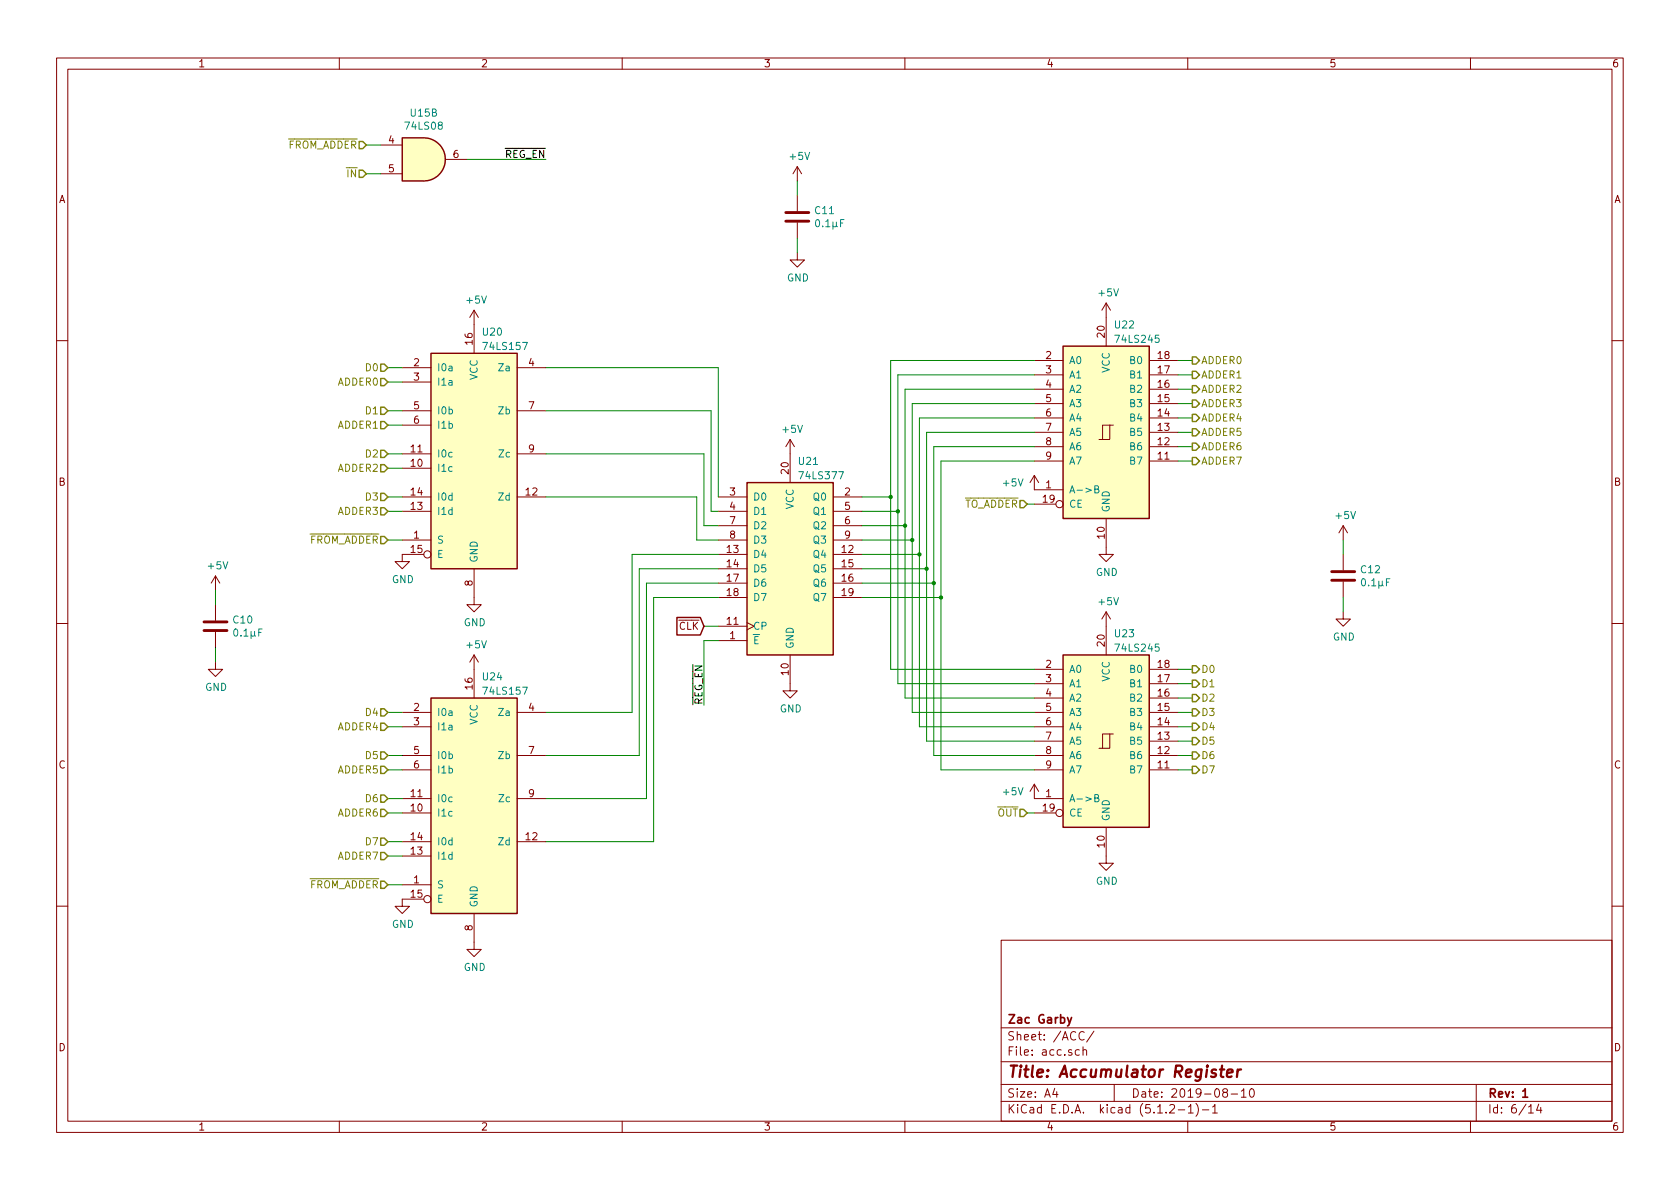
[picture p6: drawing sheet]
EESchema Schematic File Version 4
LIBS:computer-cache
EELAYER 29 0
EELAYER END
$Descr A4 11693 8268
encoding utf-8
Sheet 6 14
Title "Accumulator Register"
Date "2019-08-10"
Rev "1"
Comp "Zac Garby"
Comment1 ""
Comment2 ""
Comment3 ""
Comment4 ""
$EndDescr
$Comp
L 74xx:74LS377 U21
U 1 1
P 5500 3950
F 0 "U21" H 5550 4700 50  0000 L CNN
F 1 "74LS377" H 5550 4600 50  0000 L CNN
F 2 "Package_DIP:DIP-20_W7.62mm" H 5500 3950 50  0001 C CNN
F 3 "http://www.ti.com/lit/gpn/sn74LS377" H 5500 3950 50  0001 C CNN
	1    5500 3950
	1    0    0    -1  
$EndComp
$Comp
L 74xx:74LS157 U20
U 1 1
P 3300 3150
F 0 "U20" H 3350 4000 50  0000 L CNN
F 1 "74LS157" H 3350 3900 50  0000 L CNN
F 2 "Package_DIP:DIP-16_W7.62mm" H 3300 3150 50  0001 C CNN
F 3 "http://www.ti.com/lit/gpn/sn74LS157" H 3300 3150 50  0001 C CNN
	1    3300 3150
	1    0    0    -1  
$EndComp
$Comp
L 74xx:74LS245 U22
U 1 1
P 7700 3000
F 0 "U22" H 7750 3750 50  0000 L CNN
F 1 "74LS245" H 7750 3650 50  0000 L CNN
F 2 "Package_DIP:DIP-20_W7.62mm" H 7700 3000 50  0001 C CNN
F 3 "http://www.ti.com/lit/gpn/sn74LS245" H 7700 3000 50  0001 C CNN
	1    7700 3000
	1    0    0    -1  
$EndComp
Wire Wire Line
	8200 2500 8300 2500
Wire Wire Line
	8200 2600 8300 2600
Wire Wire Line
	8200 2700 8300 2700
Wire Wire Line
	8200 2800 8300 2800
Wire Wire Line
	8200 2900 8300 2900
Wire Wire Line
	8200 3000 8300 3000
Wire Wire Line
	8200 3100 8300 3100
Wire Wire Line
	8200 3200 8300 3200
Text HLabel 8300 2500 2    50   Output ~ 0
ADDER0
Text HLabel 8300 2600 2    50   Output ~ 0
ADDER1
Text HLabel 8300 2700 2    50   Output ~ 0
ADDER2
Text HLabel 8300 2800 2    50   Output ~ 0
ADDER3
Text HLabel 8300 2900 2    50   Output ~ 0
ADDER4
Text HLabel 8300 3000 2    50   Output ~ 0
ADDER5
Text HLabel 8300 3100 2    50   Output ~ 0
ADDER6
Text HLabel 8300 3200 2    50   Output ~ 0
ADDER7
$Comp
L power:+5V #PWR050
U 1 1
P 7700 2200
F 0 "#PWR050" H 7700 2050 50  0001 C CNN
F 1 "+5V" H 7715 2373 50  0000 C CNN
F 2 "" H 7700 2200 50  0001 C CNN
F 3 "" H 7700 2200 50  0001 C CNN
	1    7700 2200
	1    0    0    -1  
$EndComp
$Comp
L power:+5V #PWR046
U 1 1
P 5500 3150
F 0 "#PWR046" H 5500 3000 50  0001 C CNN
F 1 "+5V" H 5515 3323 50  0000 C CNN
F 2 "" H 5500 3150 50  0001 C CNN
F 3 "" H 5500 3150 50  0001 C CNN
	1    5500 3150
	1    0    0    -1  
$EndComp
$Comp
L power:GND #PWR047
U 1 1
P 5500 4750
F 0 "#PWR047" H 5500 4500 50  0001 C CNN
F 1 "GND" H 5505 4577 50  0000 C CNN
F 2 "" H 5500 4750 50  0001 C CNN
F 3 "" H 5500 4750 50  0001 C CNN
	1    5500 4750
	1    0    0    -1  
$EndComp
$Comp
L power:GND #PWR051
U 1 1
P 7700 3800
F 0 "#PWR051" H 7700 3550 50  0001 C CNN
F 1 "GND" H 7705 3627 50  0000 C CNN
F 2 "" H 7700 3800 50  0001 C CNN
F 3 "" H 7700 3800 50  0001 C CNN
	1    7700 3800
	1    0    0    -1  
$EndComp
$Comp
L power:+5V #PWR048
U 1 1
P 7200 3400
F 0 "#PWR048" H 7200 3250 50  0001 C CNN
F 1 "+5V" H 7050 3450 50  0000 C CNN
F 2 "" H 7200 3400 50  0001 C CNN
F 3 "" H 7200 3400 50  0001 C CNN
	1    7200 3400
	1    0    0    -1  
$EndComp
Wire Wire Line
	4900 4350 5000 4350
$Comp
L 74xx:74LS245 U23
U 1 1
P 7700 5150
F 0 "U23" H 7750 5900 50  0000 L CNN
F 1 "74LS245" H 7750 5800 50  0000 L CNN
F 2 "Package_DIP:DIP-20_W7.62mm" H 7700 5150 50  0001 C CNN
F 3 "http://www.ti.com/lit/gpn/sn74LS245" H 7700 5150 50  0001 C CNN
	1    7700 5150
	1    0    0    -1  
$EndComp
Wire Wire Line
	8200 4650 8300 4650
Wire Wire Line
	8200 4750 8300 4750
Wire Wire Line
	8200 4850 8300 4850
Wire Wire Line
	8200 4950 8300 4950
Wire Wire Line
	8200 5050 8300 5050
Wire Wire Line
	8200 5150 8300 5150
Wire Wire Line
	8200 5250 8300 5250
Wire Wire Line
	8200 5350 8300 5350
Text HLabel 8300 4650 2    50   Output ~ 0
D0
Text HLabel 8300 4750 2    50   Output ~ 0
D1
Text HLabel 8300 4850 2    50   Output ~ 0
D2
Text HLabel 8300 4950 2    50   Output ~ 0
D3
Text HLabel 8300 5050 2    50   Output ~ 0
D4
Text HLabel 8300 5150 2    50   Output ~ 0
D5
Text HLabel 8300 5250 2    50   Output ~ 0
D6
Text HLabel 8300 5350 2    50   Output ~ 0
D7
$Comp
L power:+5V #PWR052
U 1 1
P 7700 4350
F 0 "#PWR052" H 7700 4200 50  0001 C CNN
F 1 "+5V" H 7715 4523 50  0000 C CNN
F 2 "" H 7700 4350 50  0001 C CNN
F 3 "" H 7700 4350 50  0001 C CNN
	1    7700 4350
	1    0    0    -1  
$EndComp
$Comp
L power:GND #PWR053
U 1 1
P 7700 5950
F 0 "#PWR053" H 7700 5700 50  0001 C CNN
F 1 "GND" H 7705 5777 50  0000 C CNN
F 2 "" H 7700 5950 50  0001 C CNN
F 3 "" H 7700 5950 50  0001 C CNN
	1    7700 5950
	1    0    0    -1  
$EndComp
$Comp
L power:+5V #PWR049
U 1 1
P 7200 5550
F 0 "#PWR049" H 7200 5400 50  0001 C CNN
F 1 "+5V" H 7050 5600 50  0000 C CNN
F 2 "" H 7200 5550 50  0001 C CNN
F 3 "" H 7200 5550 50  0001 C CNN
	1    7200 5550
	1    0    0    -1  
$EndComp
Wire Wire Line
	6200 2500 7200 2500
Wire Wire Line
	6250 2600 7200 2600
Wire Wire Line
	7200 2700 6300 2700
Wire Wire Line
	6350 2800 7200 2800
Wire Wire Line
	7200 2900 6400 2900
Wire Wire Line
	6450 3000 7200 3000
Wire Wire Line
	7200 3100 6500 3100
Wire Wire Line
	6550 3200 7200 3200
Wire Wire Line
	6200 4650 7200 4650
Wire Wire Line
	6250 4750 7200 4750
Wire Wire Line
	6300 4850 7200 4850
Wire Wire Line
	6350 4950 7200 4950
Wire Wire Line
	6400 5050 7200 5050
Wire Wire Line
	6450 5150 7200 5150
Wire Wire Line
	6500 5250 7200 5250
Wire Wire Line
	6550 5350 7200 5350
$Comp
L 74xx:74LS08 U15
U 2 1
P 2950 1100
F 0 "U15" H 2950 1425 50  0000 C CNN
F 1 "74LS08" H 2950 1334 50  0000 C CNN
F 2 "Package_DIP:DIP-14_W7.62mm" H 2950 1100 50  0001 C CNN
F 3 "http://www.ti.com/lit/gpn/sn74LS08" H 2950 1100 50  0001 C CNN
	2    2950 1100
	1    0    0    -1  
$EndComp
Wire Wire Line
	3250 1100 3800 1100
Text Label 3800 1100 2    50   ~ 0
~REG_EN
Wire Wire Line
	2650 1000 2550 1000
Wire Wire Line
	2650 1200 2550 1200
Text HLabel 2550 1000 0    50   Input ~ 0
~FROM_ADDER
Text HLabel 2550 1200 0    50   Input ~ 0
~IN
Wire Wire Line
	7200 3500 7150 3500
Wire Wire Line
	7200 5650 7150 5650
Text HLabel 7150 3500 0    50   Input ~ 0
~TO_ADDER
Text HLabel 7150 5650 0    50   Input ~ 0
~OUT
Wire Wire Line
	6200 2500 6200 3450
Wire Wire Line
	6250 2600 6250 3550
Wire Wire Line
	6300 2700 6300 3650
Wire Wire Line
	6400 2900 6400 3850
Wire Wire Line
	6350 2800 6350 3750
Wire Wire Line
	6450 3000 6450 3950
Wire Wire Line
	6500 3100 6500 4050
Wire Wire Line
	6550 3200 6550 4150
Wire Wire Line
	6000 3450 6200 3450
Connection ~ 6200 3450
Wire Wire Line
	6200 3450 6200 4650
Wire Wire Line
	6000 3550 6250 3550
Connection ~ 6250 3550
Wire Wire Line
	6250 3550 6250 4750
Wire Wire Line
	6000 3650 6300 3650
Connection ~ 6300 3650
Wire Wire Line
	6300 3650 6300 4850
Wire Wire Line
	6000 3750 6350 3750
Connection ~ 6350 3750
Wire Wire Line
	6350 3750 6350 4950
Wire Wire Line
	6000 3850 6400 3850
Connection ~ 6400 3850
Wire Wire Line
	6400 3850 6400 5050
Wire Wire Line
	6000 3950 6450 3950
Connection ~ 6450 3950
Wire Wire Line
	6450 3950 6450 5150
Wire Wire Line
	6000 4050 6500 4050
Connection ~ 6500 4050
Wire Wire Line
	6500 4050 6500 5250
Wire Wire Line
	6000 4150 6550 4150
Connection ~ 6550 4150
Wire Wire Line
	6550 4150 6550 5350
$Comp
L power:+5V #PWR0101
U 1 1
P 3300 2250
F 0 "#PWR0101" H 3300 2100 50  0001 C CNN
F 1 "+5V" H 3315 2423 50  0000 C CNN
F 2 "" H 3300 2250 50  0001 C CNN
F 3 "" H 3300 2250 50  0001 C CNN
	1    3300 2250
	1    0    0    -1  
$EndComp
$Comp
L power:GND #PWR0102
U 1 1
P 3300 4150
F 0 "#PWR0102" H 3300 3900 50  0001 C CNN
F 1 "GND" H 3305 3977 50  0000 C CNN
F 2 "" H 3300 4150 50  0001 C CNN
F 3 "" H 3300 4150 50  0001 C CNN
	1    3300 4150
	1    0    0    -1  
$EndComp
$Comp
L power:GND #PWR0103
U 1 1
P 2800 3850
F 0 "#PWR0103" H 2800 3600 50  0001 C CNN
F 1 "GND" H 2805 3677 50  0000 C CNN
F 2 "" H 2800 3850 50  0001 C CNN
F 3 "" H 2800 3850 50  0001 C CNN
	1    2800 3850
	1    0    0    -1  
$EndComp
Wire Wire Line
	5000 4450 4900 4450
Wire Wire Line
	4900 4450 4900 4900
Text Label 4900 4900 1    50   ~ 0
~REG_EN
Wire Wire Line
	2800 3750 2700 3750
Text HLabel 2700 3750 0    50   Input ~ 0
~FROM_ADDER
$Comp
L 74xx:74LS157 U24
U 1 1
P 3300 5550
F 0 "U24" H 3350 6400 50  0000 L CNN
F 1 "74LS157" H 3350 6300 50  0000 L CNN
F 2 "Package_DIP:DIP-16_W7.62mm" H 3300 5550 50  0001 C CNN
F 3 "http://www.ti.com/lit/gpn/sn74LS157" H 3300 5550 50  0001 C CNN
	1    3300 5550
	1    0    0    -1  
$EndComp
$Comp
L power:+5V #PWR0104
U 1 1
P 3300 4650
F 0 "#PWR0104" H 3300 4500 50  0001 C CNN
F 1 "+5V" H 3315 4823 50  0000 C CNN
F 2 "" H 3300 4650 50  0001 C CNN
F 3 "" H 3300 4650 50  0001 C CNN
	1    3300 4650
	1    0    0    -1  
$EndComp
$Comp
L power:GND #PWR0105
U 1 1
P 3300 6550
F 0 "#PWR0105" H 3300 6300 50  0001 C CNN
F 1 "GND" H 3305 6377 50  0000 C CNN
F 2 "" H 3300 6550 50  0001 C CNN
F 3 "" H 3300 6550 50  0001 C CNN
	1    3300 6550
	1    0    0    -1  
$EndComp
$Comp
L power:GND #PWR0106
U 1 1
P 2800 6250
F 0 "#PWR0106" H 2800 6000 50  0001 C CNN
F 1 "GND" H 2805 6077 50  0000 C CNN
F 2 "" H 2800 6250 50  0001 C CNN
F 3 "" H 2800 6250 50  0001 C CNN
	1    2800 6250
	1    0    0    -1  
$EndComp
Wire Wire Line
	2800 6150 2700 6150
Text HLabel 2700 6150 0    50   Input ~ 0
~FROM_ADDER
Wire Wire Line
	5000 2550 5000 3450
Wire Wire Line
	4950 2850 4950 3550
Wire Wire Line
	4950 3550 5000 3550
Wire Wire Line
	4900 3150 4900 3650
Wire Wire Line
	4900 3650 5000 3650
Wire Wire Line
	4850 3450 4850 3750
Wire Wire Line
	4850 3750 5000 3750
Wire Wire Line
	4400 4950 4400 3850
Wire Wire Line
	4400 3850 5000 3850
Wire Wire Line
	4450 5250 4450 3950
Wire Wire Line
	4450 3950 5000 3950
Wire Wire Line
	4500 5550 4500 4050
Wire Wire Line
	4500 4050 5000 4050
Wire Wire Line
	4550 5850 4550 4150
Wire Wire Line
	4550 4150 5000 4150
Wire Wire Line
	2800 2550 2700 2550
Wire Wire Line
	2800 2650 2700 2650
Wire Wire Line
	2800 2850 2700 2850
Wire Wire Line
	2800 2950 2700 2950
Wire Wire Line
	2800 3150 2700 3150
Wire Wire Line
	2800 3250 2700 3250
Wire Wire Line
	2800 3450 2700 3450
Wire Wire Line
	2800 3550 2700 3550
Wire Wire Line
	2800 4950 2700 4950
Wire Wire Line
	2800 5050 2700 5050
Wire Wire Line
	2800 5250 2700 5250
Wire Wire Line
	2800 5350 2700 5350
Wire Wire Line
	2800 5550 2700 5550
Wire Wire Line
	2800 5650 2700 5650
Wire Wire Line
	2800 5850 2700 5850
Wire Wire Line
	2800 5950 2700 5950
Text HLabel 2700 2550 0    50   Input ~ 0
D0
Text HLabel 2700 2850 0    50   Input ~ 0
D1
Text HLabel 2700 3150 0    50   Input ~ 0
D2
Text HLabel 2700 3450 0    50   Input ~ 0
D3
Text HLabel 2700 4950 0    50   Input ~ 0
D4
Text HLabel 2700 5250 0    50   Input ~ 0
D5
Text HLabel 2700 5550 0    50   Input ~ 0
D6
Text HLabel 2700 5850 0    50   Input ~ 0
D7
Text HLabel 2700 2650 0    50   Input ~ 0
ADDER0
Text HLabel 2700 2950 0    50   Input ~ 0
ADDER1
Text HLabel 2700 3250 0    50   Input ~ 0
ADDER2
Text HLabel 2700 3550 0    50   Input ~ 0
ADDER3
Text HLabel 2700 5050 0    50   Input ~ 0
ADDER4
Text HLabel 2700 5350 0    50   Input ~ 0
ADDER5
Text HLabel 2700 5650 0    50   Input ~ 0
ADDER6
Text HLabel 2700 5950 0    50   Input ~ 0
ADDER7
Wire Wire Line
	3800 2550 5000 2550
Wire Wire Line
	4950 2850 3800 2850
Wire Wire Line
	3800 3150 4900 3150
Wire Wire Line
	4850 3450 3800 3450
Wire Wire Line
	3800 4950 4400 4950
Wire Wire Line
	4450 5250 3800 5250
Wire Wire Line
	3800 5550 4500 5550
Wire Wire Line
	4550 5850 3800 5850
Text GLabel 4900 4350 0    50   Input ~ 0
~CLK
$Comp
L power:+5V #PWR?
U 1 1
P 1500 4100
AR Path="/5D570EB2" Ref="#PWR?"  Part="1" 
AR Path="/5D4F4CFE/5D570EB2" Ref="#PWR085"  Part="1" 
F 0 "#PWR085" H 1500 3950 50  0001 C CNN
F 1 "+5V" H 1515 4273 50  0000 C CNN
F 2 "" H 1500 4100 50  0001 C CNN
F 3 "" H 1500 4100 50  0001 C CNN
	1    1500 4100
	1    0    0    -1  
$EndComp
$Comp
L Device:C C?
U 1 1
P 1500 4350
AR Path="/5D570EB8" Ref="C?"  Part="1" 
AR Path="/5D4F4CFE/5D570EB8" Ref="C10"  Part="1" 
F 0 "C10" H 1615 4396 50  0000 L CNN
F 1 "0.1µF" H 1615 4305 50  0000 L CNN
F 2 "Capacitor_THT:CP_Radial_D4.0mm_P1.50mm" H 1538 4200 50  0001 C CNN
F 3 "~" H 1500 4350 50  0001 C CNN
	1    1500 4350
	1    0    0    -1  
$EndComp
$Comp
L power:GND #PWR?
U 1 1
P 1500 4600
AR Path="/5D570EBE" Ref="#PWR?"  Part="1" 
AR Path="/5D4F4CFE/5D570EBE" Ref="#PWR086"  Part="1" 
F 0 "#PWR086" H 1500 4350 50  0001 C CNN
F 1 "GND" H 1505 4427 50  0000 C CNN
F 2 "" H 1500 4600 50  0001 C CNN
F 3 "" H 1500 4600 50  0001 C CNN
	1    1500 4600
	1    0    0    -1  
$EndComp
Wire Wire Line
	1500 4600 1500 4500
Wire Wire Line
	1500 4200 1500 4100
$Comp
L power:+5V #PWR?
U 1 1
P 5550 1250
AR Path="/5D576071" Ref="#PWR?"  Part="1" 
AR Path="/5D4F4CFE/5D576071" Ref="#PWR087"  Part="1" 
F 0 "#PWR087" H 5550 1100 50  0001 C CNN
F 1 "+5V" H 5565 1423 50  0000 C CNN
F 2 "" H 5550 1250 50  0001 C CNN
F 3 "" H 5550 1250 50  0001 C CNN
	1    5550 1250
	1    0    0    -1  
$EndComp
$Comp
L Device:C C?
U 1 1
P 5550 1500
AR Path="/5D576077" Ref="C?"  Part="1" 
AR Path="/5D4F4CFE/5D576077" Ref="C11"  Part="1" 
F 0 "C11" H 5665 1546 50  0000 L CNN
F 1 "0.1µF" H 5665 1455 50  0000 L CNN
F 2 "Capacitor_THT:CP_Radial_D4.0mm_P1.50mm" H 5588 1350 50  0001 C CNN
F 3 "~" H 5550 1500 50  0001 C CNN
	1    5550 1500
	1    0    0    -1  
$EndComp
$Comp
L power:GND #PWR?
U 1 1
P 5550 1750
AR Path="/5D57607D" Ref="#PWR?"  Part="1" 
AR Path="/5D4F4CFE/5D57607D" Ref="#PWR088"  Part="1" 
F 0 "#PWR088" H 5550 1500 50  0001 C CNN
F 1 "GND" H 5555 1577 50  0000 C CNN
F 2 "" H 5550 1750 50  0001 C CNN
F 3 "" H 5550 1750 50  0001 C CNN
	1    5550 1750
	1    0    0    -1  
$EndComp
Wire Wire Line
	5550 1750 5550 1650
Wire Wire Line
	5550 1350 5550 1250
$Comp
L power:+5V #PWR?
U 1 1
P 9350 3750
AR Path="/5D57BC35" Ref="#PWR?"  Part="1" 
AR Path="/5D4F4CFE/5D57BC35" Ref="#PWR089"  Part="1" 
F 0 "#PWR089" H 9350 3600 50  0001 C CNN
F 1 "+5V" H 9365 3923 50  0000 C CNN
F 2 "" H 9350 3750 50  0001 C CNN
F 3 "" H 9350 3750 50  0001 C CNN
	1    9350 3750
	1    0    0    -1  
$EndComp
$Comp
L Device:C C?
U 1 1
P 9350 4000
AR Path="/5D57BC3B" Ref="C?"  Part="1" 
AR Path="/5D4F4CFE/5D57BC3B" Ref="C12"  Part="1" 
F 0 "C12" H 9465 4046 50  0000 L CNN
F 1 "0.1µF" H 9465 3955 50  0000 L CNN
F 2 "Capacitor_THT:CP_Radial_D4.0mm_P1.50mm" H 9388 3850 50  0001 C CNN
F 3 "~" H 9350 4000 50  0001 C CNN
	1    9350 4000
	1    0    0    -1  
$EndComp
$Comp
L power:GND #PWR?
U 1 1
P 9350 4250
AR Path="/5D57BC41" Ref="#PWR?"  Part="1" 
AR Path="/5D4F4CFE/5D57BC41" Ref="#PWR090"  Part="1" 
F 0 "#PWR090" H 9350 4000 50  0001 C CNN
F 1 "GND" H 9355 4077 50  0000 C CNN
F 2 "" H 9350 4250 50  0001 C CNN
F 3 "" H 9350 4250 50  0001 C CNN
	1    9350 4250
	1    0    0    -1  
$EndComp
Wire Wire Line
	9350 4250 9350 4150
Wire Wire Line
	9350 3850 9350 3750
$EndSCHEMATC
